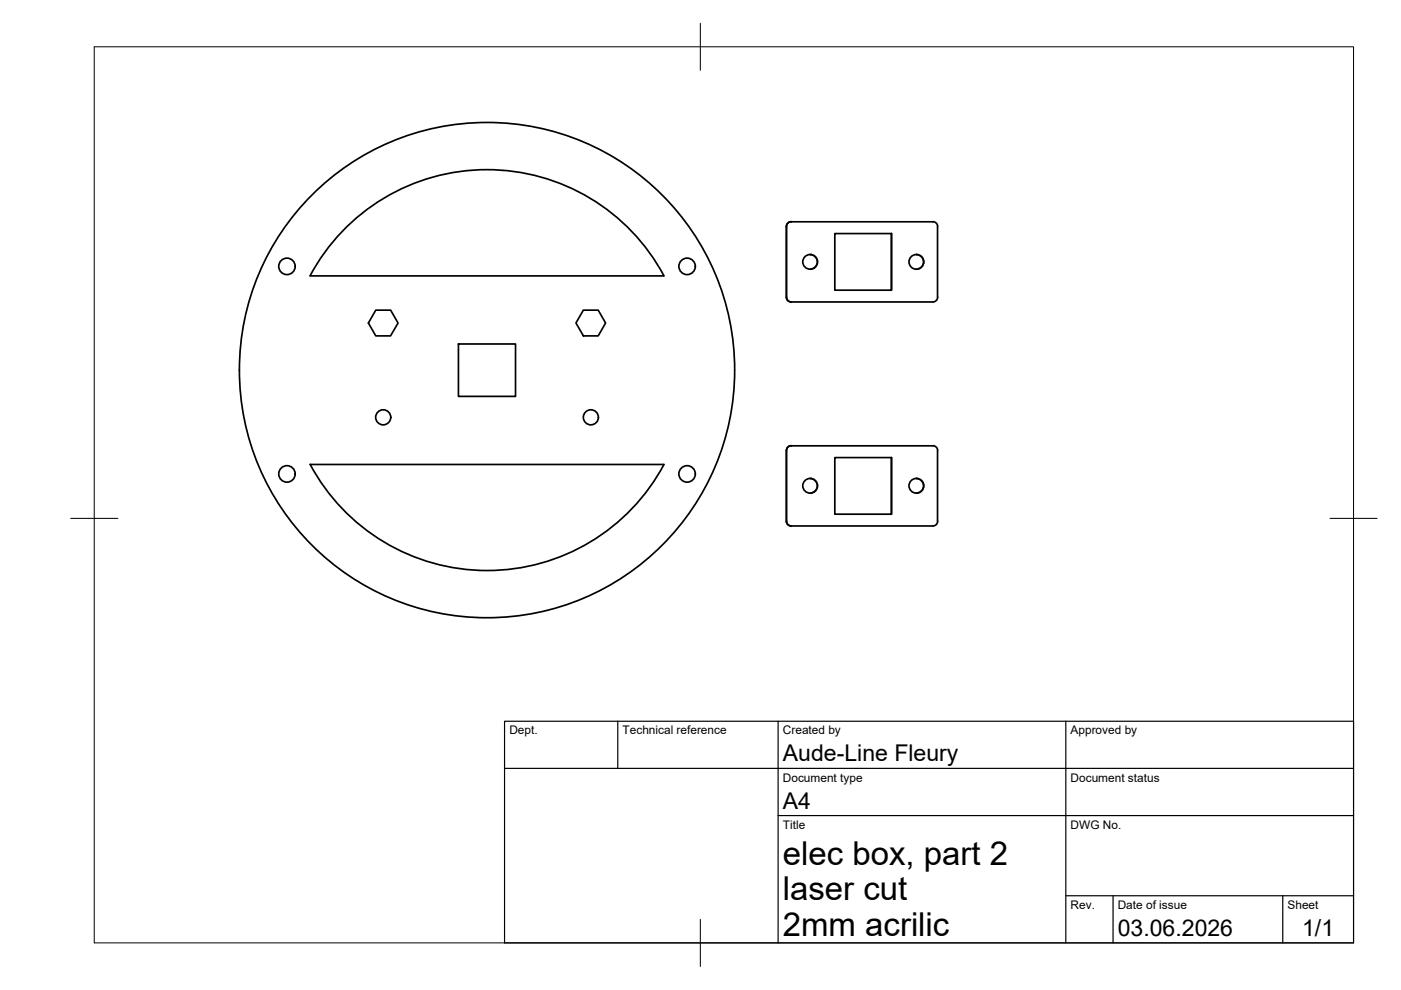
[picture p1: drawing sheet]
<svg xmlns="http://www.w3.org/2000/svg" width="297mm" height="210mm" viewBox="0 0 297 210" stroke-linecap="round" stroke-linejoin="round" font-family="sans-serif">
<!-- layer: Visible -->
<g fill="none" stroke="#000" stroke-width=".36">
<path d="M65.7 58.5h75.1M65.7 58.5a42.5 42.5 0 0 1 75.1 0M166.7 48v15M167 47.3l.7-.3a1.01 1.01 0 0 0-.9 1zM167.7 47h30.1M171.8 54a1.56 1.56 0 0 1 1.5 1.5 1.56 1.56 0 0 1-1.5 1.6M177 49.5h12v12h-12zM189 49.5v12M194.3 54a1.56 1.56 0 0 1 1.5 1.5 1.56 1.56 0 0 1-1.5 1.6M197.8 47a1.01 1.01 0 0 1 1 1M198.8 48v15M79.7 65.8h3.1l1.6 2.7-1.6 2.7h-3.1l-1.6-2.7z"/>
<path d="M97.2 72.9h12.1v11.1h-12.1zM123.7 65.8h3.1l1.6 2.7-1.6 2.7h-3.1l-1.6-2.7zM166.7 63a1.04 1.04 0 0 0 1 1 1.01 1.01 0 0 1-1-1zM167.7 64h30.1M198.8 63a1.01 1.01 0 0 1-1 1M65.8 98.5a42.5 42.5 0 0 0 75 0h-75.1M166.7 95.5v15M167 94.8l.7-.3a1.01 1.01 0 0 0-.9 1zM167.7 94.5h30.1M177 97h12v12h-12zM189 97v12M197.8 94.5a1.01 1.01 0 0 1 1 1"/>
<path d="M198.8 95.5v15M166.7 110.5a1.04 1.04 0 0 0 1 1 1.01 1.01 0 0 1-1-1zM167.7 111.5h30.1M171.8 101.4a1.56 1.56 0 0 1 1.5 1.6 1.56 1.56 0 0 1-1.5 1.6M194.3 101.4a1.56 1.56 0 0 1 1.5 1.6 1.56 1.56 0 0 1-1.5 1.6M198.8 110.5a1.01 1.01 0 0 1-1 1"/>
<circle cx="60.8" cy="56.5" r="1.75"/>
<circle cx="145.7" cy="56.5" r="1.75"/>
<circle cx="171.8" cy="55.5" r="1.56"/>
<circle cx="194.3" cy="55.5" r="1.56"/>
<circle cx="103.3" cy="78.5" r="52.5"/>
<circle cx="81.2" cy="88.5" r="1.6"/>
<circle cx="125.3" cy="88.5" r="1.6"/>
<circle cx="60.8" cy="100.5" r="1.75"/>
<circle cx="145.7" cy="100.5" r="1.75"/>
<circle cx="171.8" cy="103" r="1.56"/>
<circle cx="194.3" cy="103" r="1.56"/>
</g>
<!-- layer: BORDER -->
<path d="M20 9.9h267v190h-267zM148.5 4.9v10M15 109.9h10M282 109.9h10M148.5 194.9v10" fill="none" stroke="#000" stroke-width=".21"/>
<!-- layer: TITLEBLOCK -->
<path d="M107 152.9h180v47h-180zM131 152.9v10M165 152.9v47M226 152.9v47M107 162.9h180M165 172.9h122M226 189.9h61M236 189.9v10M272 189.9v10" fill="none" stroke="#000" stroke-width=".25"/>
<g font-size="7">
<text x="166" y="183.4">elec box, part 2</text>
<text x="166" y="190.9">laser cut</text>
<text x="166" y="198.4">2mm acrilic</text>
</g>
<g font-size="4.9">
<text x="166" y="161.4">Aude-Line Fleury</text>
<text x="166" y="171.4">A4</text>
<text x="237" y="198.4">03.06.2026</text>
<text x="276.1" y="198.6">1/1</text>
</g>
<g font-size="2.5">
<text x="108" y="155.7">Dept.</text>
<text x="132" y="155.7">Technical reference</text>
<text x="166" y="155.7">Created by</text>
<text x="227" y="155.7">Approved by</text>
<text x="166" y="165.7">Document type</text>
<text x="227" y="165.7">Document status</text>
<text x="166" y="175.7">Title</text>
<text x="227" y="175.7">DWG No.</text>
<text x="227" y="192.7">Rev.</text>
<text x="237" y="192.7">Date of issue</text>
<text x="273" y="192.7">Sheet</text>
</g>
</svg>
